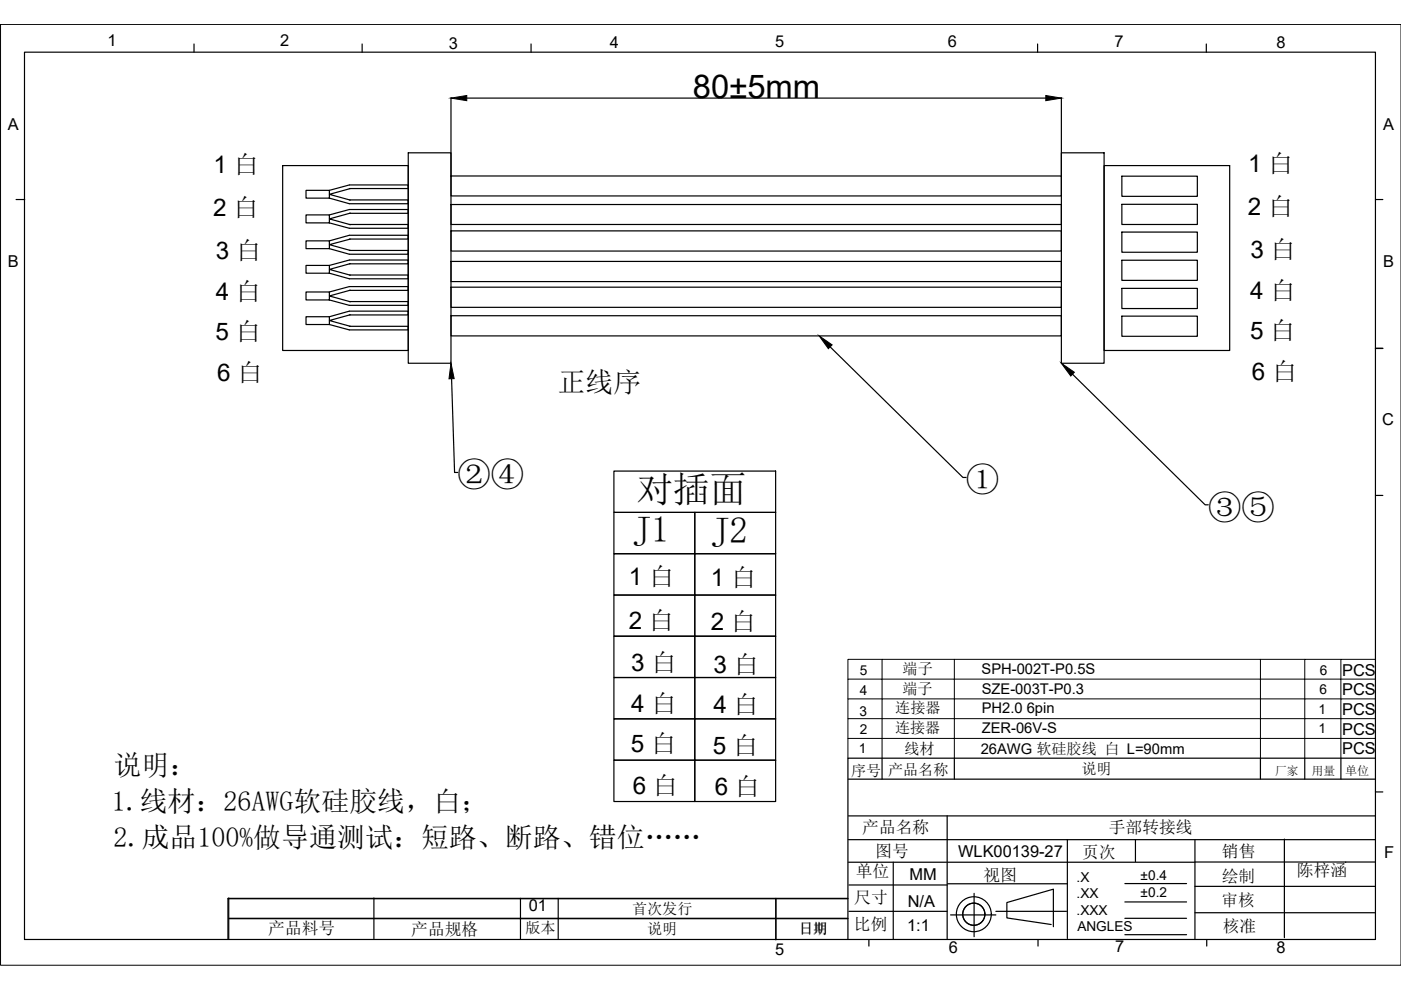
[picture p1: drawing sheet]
<svg xmlns="http://www.w3.org/2000/svg" width="297mm" height="210mm" viewBox="0 0 297 210" stroke-linecap="round" stroke-linejoin="round" font-family="sans-serif">
<!-- layer: 0 -->
<g fill="none" stroke="#000" stroke-width=".25">
<path d="M5.2 11.1h286.4v188.1h-286.4zM41.1 9.3v1.8M76.8 9.3v1.8M112.6 9.3v1.8M220 9.3v1.8M255.8 9.3v1.8M59.9 35.1h26.7v39.2h-26.7zM74.1 40h12.5v-.8h-12.5l-4.3 1.2M74.3 40l-4.5 1.2 4.5 1.2M86.6 32.4h9v44.6h-9zM95.6 37.3h129.4v4.2h-129.4zM95.6 20.7v16.5"/>
<path d="M99 20.8h122.7M225 32.4h9.1v44.6h-9.1zM225 20.7v16.5M234.1 35.1h26.6v39.2h-26.6zM237.9 37.4h16v4.2h-16zM3.4 42.3h1.8M64.9 40.4h4.9v1.6h-4.9zM64.9 45.6h4.9v1.7h-4.9zM64.9 51.1h4.9v1.6h-4.9zM64.9 56.3h4.9v1.6h-4.9zM69.8 42l4.3 1.2h12.5v-.8h-12.5M69.8 47.3l4.3 1.1h12.5v-.8h-12.5"/>
<path d="M69.8 52.7l4.3 1.2h12.5v-.8h-12.5M69.8 57.9l4.3 1.2h12.5v-.8h-12.5M74.1 45.2h12.5v-.8h-12.5l-4.3 1.2M74.1 50.7h12.5v-.8h-12.5l-4.3 1.2M74.1 55.9h12.5v-.8h-12.5l-4.3 1.2M74.3 45.2l-4.5 1.2 4.5 1.2M74.3 50.7l-4.5 1.2 4.5 1.2M74.3 55.9l-4.5 1.2 4.5 1.2M95.6 43.4h129.4v4.2h-129.4zM95.6 49h129.4v4.2h-129.4zM95.6 55.4h129.4v4.3h-129.4zM237.9 43.3h16v4.3h-16z"/>
<path d="M237.9 49.2h16v4.3h-16zM237.9 55.2h16v4.3h-16zM291.6 42.3h1.6M64.9 61.9h4.9v1.7h-4.9zM64.9 67.2h4.9v1.6h-4.9zM69.8 63.6l4.3 1.1h12.5v-.8h-12.5M69.8 68.8l4.3 1.1h12.5v-.7h-12.5M74.1 61.6h12.5v-.8h-12.5l-4.3 1.1M74.1 66.8h12.5v-.8h-12.5l-4.3 1.2M74.3 61.5l-4.5 1.3 4.5 1.2M74.3 66.7l-4.5 1.3 4.5 1.2M95.6 60.9h129.4v4.3h-129.4z"/>
<path d="M95.6 66.9h129.4v4.3h-129.4zM176 73.5l28.2 27.7h.6M227.4 79.3l28.1 27.7h.7M237.9 61.1h16v4.3h-16zM237.9 67h16v4.3h-16zM291.6 73.8h1.6M291.6 73.9h1.6M95.7 80.3l.7 19.9h.7M130.2 99.9h34.3v8.7h-34.3zM130.2 108.6h17.1v8.8h-17.1zM130.2 117.4h17.1v8.8h-17.1zM147.3 108.6h17.2v8.8h-17.2z"/>
<path d="M147.3 117.4h17.2v8.8h-17.2zM291.6 105h1.6M130.2 126.2h17.1v8.7h-17.1zM130.2 134.9h17.1v8.8h-17.1zM147.3 126.2h17.2v8.7h-17.2zM147.3 134.9h17.2v8.8h-17.2zM130.2 143.7h17.1v8.7h-17.1zM130.2 152.4h17.1v8.8h-17.1zM147.3 143.7h17.2v8.7h-17.2zM147.3 152.4h17.2v8.8h-17.2zM130.2 161.2h17.1v8.7h-17.1zM147.3 161.2h17.2v8.7h-17.2z"/>
<path d="M179.9 178h111.7M179.9 173h111.7M179.9 165.2h111.7M187 160.8v4.4M200.8 173v26.1M202.3 160.8v4.4M226.3 178v21M240.7 178v4.7M253.4 178v21.1M267.2 160.8v4.4M272.3 177.9v20.9M276.6 160.8v4.4"/>
<path d="M284.3 160.8v4.4M291.6 160.8h-111.8v38.4M291.6 167.9h1.6M48.3 190.5h131.5M48.5 194.7h131.3M48.5 194.8h131.3M48.5 190.4v8.6M79.3 190.4v8.6M110.3 190.5v8.5M118.3 190.5v8.5M164.5 190.5v8.8M179.8 190.6h-131.5v8.6"/>
<path d="M179.9 182.8h73.5M180 187.6h20.8M180 193.2h20.8M184.2 199.2v1.4M189.4 182.8v16.3M200.9 187.4h25.4M201.5 194h9.6M206.5 189.4v9.2M211.1 193.2h15M220.1 199.2v1.4M222.9 196l-9.4-1.4v-3.2l9.8-2.9v8M238.5 187.3h13.1"/>
<path d="M238.5 191.2h13.1M238.5 194.7h13.1M238.5 198.2h13.1M253.4 182.8h38.2M253.4 187.9h38.2M253.4 193.5h38.2M255.8 199.2v1.4M285.3 182.8h.1"/>
<circle cx="206.5" cy="193.8" r="3.7"/>
<circle cx="206.5" cy="193.8" r="2.35"/>
</g>
<!-- layer: DIM -->
<path d="M.1 5.2h296.9v199.5h-296.9z" fill="none" stroke="#000" stroke-width=".21"/>
<!-- layer: 0 -->
<path d="M187 139.8h-7.2v4.2M202.3 139.8h-15.3v4.2h15.3v4.2h-15.3v4.2h-7.2v4.2M267.2 139.8h-64.9v4.2h64.9v4.2h-64.9v4.2h-15.3v4.2h15.3v4.2M276.6 139.8h-9.4v4.2h9.4v4.2h-9.4v4.2h-64.9v4.2h64.9v4.2M284.3 139.8h-7.7v4.2h7.7v4.2h-7.7v4.2h-9.4v4.2h9.4v4.2M291.6 139.8h-7.3v4.2h7.3M179.8 148.2v-4.2h7.2v4.2h-7.2v4.2M291.6 148.2h-7.3v4.2h-7.7v4.2h7.7v4.2M291.6 152.4h-7.3v4.2h7.3M179.8 160.8v-4.2h7.2v4.2" fill="none" stroke="#000" stroke-width=".21"/>
<path d="M95.6 20.8l3.4-.6v1.2zM221.7 20.2l3.3 .6-3.3 .6zM173.7 71.2l2.7 1.9-.8 .8zM225 77l2.8 1.9-.8 .8zM95.6 77l.7 3.3h-1.1z" fill="#000" stroke="#000" stroke-width=".21"/>
<g font-size="7.8">
<text x="135" y="106.4">对插面</text>
<text x="134.2" y="115">J1</text>
<text x="150.8" y="115">J2</text>
</g>
<g font-size="7.1">
<text x="97" y="103.1">②④</text>
<text x="204.8" y="104.2">①</text>
<text x="256.1" y="110">③⑤</text>
</g>
<text font-size="6.9" x="146.9" y="20.7">80±5mm</text>
<g font-size="5.9">
<text x="118.2" y="83.1">正线序</text>
<text x="24.1" y="164.4">说明：</text>
<text x="23.7" y="172">1.线材：26AWG软硅胶线，白；</text>
<text x="24.1" y="179.6">2.成品100%做导通测试：短路、断路、错位……</text>
</g>
<g font-size="5.1">
<text x="45.2" y="36.6">1 白</text>
<text x="264.6" y="36.4">1 白</text>
<text x="45.2" y="45.9">2 白</text>
<text x="264.6" y="45.6">2 白</text>
<text x="45.8" y="54.9">3 白</text>
<text x="265.1" y="54.7">3 白</text>
<text x="45.7" y="63.5">4 白</text>
<text x="265.1" y="63.3">4 白</text>
<text x="265" y="71.8">5 白</text>
<text x="45.7" y="72">5 白</text>
<text x="46" y="80.9">6 白</text>
<text x="265.4" y="80.6">6 白</text>
<text x="133.3" y="124.1">1 白</text>
<text x="150.7" y="124.3">1 白</text>
<text x="133.3" y="133.3">2 白</text>
<text x="150.7" y="133.6">2 白</text>
<text x="133.8" y="142.3">3 白</text>
<text x="151.2" y="142.6">3 白</text>
<text x="133.8" y="151">4 白</text>
<text x="151.2" y="151.3">4 白</text>
<text x="133.8" y="159.5">5 白</text>
<text x="151.2" y="159.8">5 白</text>
<text x="134.1" y="168.3">6 白</text>
<text x="151.5" y="168.6">6 白</text>
</g>
<g font-size="3.6">
<text x="182.8" y="176.5">产品名称</text>
<text x="235.1" y="176.5">手部转接线</text>
<text x="181.4" y="186">单位</text>
<text x="185.6" y="181.8">图号</text>
<text x="229.4" y="182">页次</text>
<text x="259.1" y="181.6">销售</text>
<text x="275" y="185.7">陈梓涵</text>
<text x="181.1" y="191.5">尺寸</text>
<text x="208.5" y="186.9">视图</text>
<text x="259" y="186.9">绘制</text>
<text x="181" y="197.1">比例</text>
<text x="259" y="192.2">审核</text>
<text x="259.2" y="197.6">核准</text>
<text x="56.9" y="198.1">产品料号</text>
<text x="87.2" y="198.3">产品规格</text>
</g>
<g font-size="3.5">
<text x="22.8" y="9.7">1</text>
<text x="59.4" y="9.8">2</text>
<text x="95.2" y="10.3">3</text>
<text x="129.3" y="10.1">4</text>
<text x="164.4" y="10">5</text>
<text x="201" y="10">6</text>
<text x="236.3" y="10">7</text>
<text x="270.6" y="10.2">8</text>
<text x="1.7" y="27.6">A</text>
<text x="293.3" y="27.6">A</text>
<text x="1.6" y="56.7">B</text>
<text x="293.2" y="56.7">B</text>
<text x="293" y="90.1">C</text>
<text x="284.6" y="143.3">PCS</text>
<text x="284.6" y="147.3">PCS</text>
<text x="284.6" y="151.7">PCS</text>
<text x="284.6" y="155.8">PCS</text>
<text x="284.6" y="159.8">PCS</text>
<text x="203.1" y="181.7">WLK00139-27</text>
<text x="293.4" y="182">F</text>
<text x="192.8" y="186.6">MM</text>
<text x="112.1" y="193.2">01</text>
<text x="192.3" y="197.3">1:1</text>
<text x="192.5" y="192.3">N/A</text>
<text x="164.4" y="202.4">5</text>
<text x="201.2" y="202">6</text>
<text x="236.5" y="201.8">7</text>
<text x="270.6" y="202.1">8</text>
</g>
<g font-size="3.2">
<text x="191.4" y="142.8">端子</text>
<text x="191.3" y="147.2">端子</text>
<text x="189.8" y="155.4">连接器</text>
<text x="189.8" y="151.2">连接器</text>
<text x="191.8" y="159.9">线材</text>
<text x="180.5" y="164.6">序号</text>
<text x="188.3" y="164.3">产品名称</text>
<text x="229.3" y="164.1">说明</text>
<text x="111.4" y="197.8">版本</text>
<text x="134" y="193.7">首次发行</text>
<text x="137.2" y="198">说明</text>
</g>
<g font-size="3.1">
<text x="208.1" y="142.9">SPH-002T-P0.5S</text>
<text x="208.1" y="147.2">SZE-003T-P0.3</text>
<text x="208.1" y="155.5">ZER-06V-S</text>
<text x="208.1" y="151.1">PH2.0 6pin</text>
<text x="207.9" y="159.8">26AWG 软硅胶线 白 L=90mm</text>
</g>
<text font-size="3" x="169.4" y="198">日期</text>
<g font-size="2.9">
<text x="182.3" y="143.1">5</text>
<text x="279.8" y="143.1">6</text>
<text x="182.3" y="147.5">4</text>
<text x="279.8" y="147.2">6</text>
<text x="182.2" y="151.9">3</text>
<text x="182.3" y="155.5">2</text>
<text x="279.5" y="155.4">1</text>
<text x="279.5" y="151.4">1</text>
<text x="182.1" y="159.6">1</text>
<text x="228.2" y="187">.X</text>
<text x="228.2" y="190.4">.XX</text>
<text x="241.8" y="186.7">±0.4</text>
<text x="241.8" y="190.2">±0.2</text>
<text x="228.2" y="193.9">.XXX</text>
<text x="228.4" y="197.4">ANGLES</text>
</g>
<text font-size="2.6" x="285.2" y="164.3">单位</text>
<g font-size="2.5">
<text x="270.3" y="164.2">厂家</text>
<text x="278.1" y="164.3">用量</text>
</g>
</svg>
